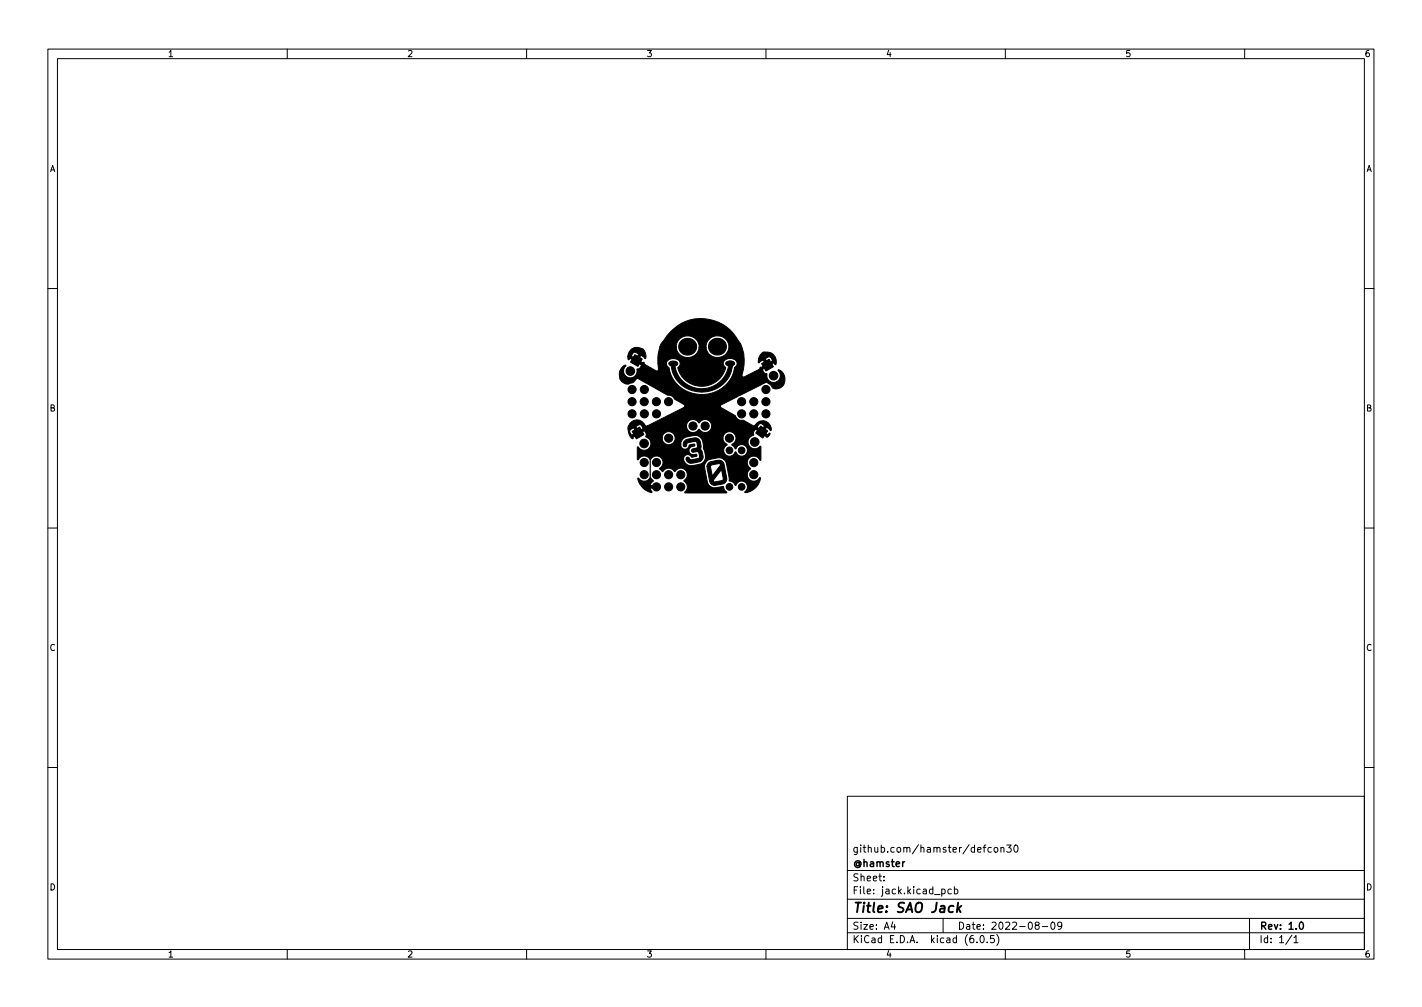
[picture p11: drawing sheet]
<svg xmlns="http://www.w3.org/2000/svg" width="297mm" height="210mm" viewBox="0 0 297 210" stroke-linecap="round" stroke-linejoin="round" font-family="sans-serif">
<g fill="none" stroke="#000" stroke-width=".21">
<path d="M10 10.2h277v190.1h-277zM12 12.2h273v186.1h-273zM60 10.2v2M110 10.2v2M160 10.2v2M210 10.2v2M260 10.2v2M10 60.2h2M285 60.2h2M10 110.2h2M285 110.2h2M10 160.2h2"/>
<path d="M177 166.3h108v32h-108zM207.1 177l-.5-.1-.2 .3 .1 .7h.6M207.8 177l.3-.1 .3 .3v.4l-.3 .3h-.3l-.2-.3zM209.1 177.1l.2-.2 .3 .1 .1 .9M209.1 176.9v1M210.3 176.4h.9l-.5 .6 .4 .1v.7l-.2 .1-.6-.1M212 176.5l.1-.1a.8 .8 0 0 1 .6 .8 .8 .8 0 0 1-.6 .7 1 1 0 0 1-.1-1.4zM285 160.2h2M60 198.3v2M110 198.3v2M160 198.3v2M177 194.8h108"/>
<path d="M177 191.8h108M177 187.8h108M177 181.8h108M184.6 183.8v.1M184.6 183v.1M186.5 192.5l-.4 1h1M186.9 193v1M196.7 185.7l.4-.1 .3 .3-.1 .7h-.6M197 191.8v3M198.7 185.7l-.4-.1-.3 .3 .1 .7h.6M199.4 185.7l.4-.1 .3 .3-.2 .7h-.5M199.4 185.1v1.5"/>
<path d="M204.1 196.7v.1M204.9 195.4l.2-.1a.8 .8 0 0 1 .5 .8 .8 .8 0 0 1-.5 .7 1 1 0 0 1-.2-1.4zM206.2 196.7v.1M207.6 195.3h-.7v.7l.2-.1 .5 .1 .1 .2-.1 .5-.2 .1-.5-.1M208.2 195.1a1.72 1.72 0 0 1 0 2.3M210 198.3v2M216.5 193.2l-.3-.3 .1-.2 .2-.2 .4 .1 .2 .2-.1 .2-.6 .2-.2 .3 .1 .4 .2 .1h.3l.3-.3v-.2l-.3-.3M217.7 193.5h1.2M219.6 192.7l.3-.2a.8 .8 0 0 1 .5 .8 .8 .8 0 0 1-.5 .7l-.3-.1-.1-.4zM221.8 193.2l-.3 .3h-.3l-.3-.3 .2-.6 .4-.1 .2 .2a.99 .99 0 0 1-.3 1.3h-.3M260 198.3v2M261 191.8v6.5"/>
<path d="M269.9 195.3l-1.3 1.9M270.3 195.8l.4-.5v1.5M270.3 196.8h.8"/>
</g>
<path d="M271.6 192.6l.2-.1a.8 .8 0 0 1 .5 .8 .8 .8 0 0 1-.5 .7 1 1 0 0 1-.2-1.4z" fill="none" stroke="#000" stroke-width=".3"/>
<path d="M200.1 188.5l-.2 2M200.2 189.7l.5 .8M200.8 189.1l-.8 .8" fill="none" stroke="#000" stroke-width=".4"/>
<g fill="#000" stroke="#000" stroke-width=".21">
<path d="M132.6 74.1l1.6 .9-.9 1.5-1.6-.9zM142.2 71.2a1.85 1.85 0 0 1 2.8-.1 1.85 1.85 0 0 1-.1 2.7 1.85 1.85 0 0 1-2.7-.3l-.3-.6-.1-.5 .1-.6zM131.8 73l.6-.4 .6-.1 1.3 .4 .5 .9 .1 1-1-.6-.6 1 1 .6 .2-.2 .2 .5 2.4 1.3 .4-.1-.1-1.4h1.8l.1 .4 .4 .5 .7 2 1.4 1.8 1.9 1.2 2.3 .5h1.6l1.4-.3 1.3-.6 1.2-.9 1.2-1.5 .4-1 .4-1.3 .4-.5v-.5l-.2-.5-.7-.3-.6-.1-.6 .2-.5 .3-.2 .8 .5 .7-.4 1.1-.8 1.1a5.3 5.3 0 0 1-3.2 1.6l-1.8-.1-1.6-.7a4.9 4.9 0 0 1-1.9-2l-.3-1 .4-.5 .1-.5-.3-.5-.4-.3-.9-.1-.7 .1-.4 .4-.2 .5h-1.8l.1-2.1 .4-1.4h3.4l.2 .9 .6 .8 .6 .4 1 .2 .8-.2 .8-.5 .5-.7 .2-.8h1.5l.2 .8 .5 .7 .8 .5 1 .1 .9-.2 .8-.5 .5-.9v-1.1l-.4-.9-.5-.4-.9-.4h-1l-.8 .3-.7 .6-.3 .5-.1 .9h-1.5l-.1-.9-.4-.7-.8-.5-1-.3-1 .2-.8 .6-.5 .7-.1 .8h-3.4l.2-.6 1.7-2.2a8.9 8.9 0 0 1 5.8-3.1l1.7 .1a8.6 8.6 0 0 1 6.8 4.4l.6 .8 .7 2v2.3l-.4 2.2 .2 .4h.3l3-1.6 .3-.4 1.2-.6-.6-.9-.9 .5v-.8h1.3l.6 1 1-.6-.4-.6-.2-.2-1 .4h-1.3l.3-.8 .5-.5 .3-.1h.9a1.8 1.8 0 0 1 1.4 1l.3 .7-.1 .9h-.2l-.2-.3-2.5 1.4 .4 .6 .5 .2 .1 .2a1.42 1.42 0 0 0 1.9 1.6 1.42 1.42 0 0 0 .4-2.5l.2-.1 .9 .8 .4 1-.1 .6a1.72 1.72 0 0 1-1.5 1.6l-1-.2-.5-.7-.5-.3a.6 .6 0 0 0-.9 .1l-8.9 4.5a.36 .36 0 0 0-.1 .3 .36 .36 0 0 0 .3 .3l2.8 1.6a1.38 1.38 0 0 0 1.6 .9l2.2 1.2h.2a2.12 2.12 0 0 1 1.9-1.1l.3 .1a1.9 1.9 0 0 1 1.3 1.5v.4l-.2 .1-.8-.7-.6 .9 .9 .7 .2-.3h.2v.3l-.5 .5-2.5-1.7-.4 .6 .1 .6-.2 .1a1.45 1.45 0 0 0-.8 2.2 1.45 1.45 0 0 0 2.4 .1v2.9h-.2l-.5-.7a1.37 1.37 0 0 0-1.9 .5 1.37 1.37 0 0 0 .5 1.9l-.1 .2a1.37 1.37 0 0 0-.2 2.1 1.37 1.37 0 0 0 2.2-.4l.2 .1-.1 .4a3.7 3.7 0 0 1-2.1 2.4l-1 .3-.1-.2a1.26 1.26 0 0 0 0-2 1.26 1.26 0 0 0-1.9 .7l-.2-.1a1.47 1.47 0 0 0-1.2-.9l-.5-3.4-.4-.9-.5-.4-.6-.1-2 .3-.8 .6-.3 .7 .7 3.8 .4 .5 .7 .3 2.1-.2 .2 .7 .5 .6h-8.6l-.1-.2a1.44 1.44 0 0 0-.2-2.3l.3-.4a1.4 1.4 0 0 0-.3-2 1.4 1.4 0 0 0-2 .5l-.3-.4a1.46 1.46 0 0 0-2.2 .4l-.6-.7 .4-.3a1.4 1.4 0 0 0-.4-2.1 1.4 1.4 0 0 0-2 .5 1.41 1.41 0 0 0-2.4 0l-.2 .1-.1-.1 .1-2.6a1.52 1.52 0 0 0 2.6 0l.1-.2a1.41 1.41 0 0 0-.5-1.6h2.9a1.36 1.36 0 0 0 1.7 1.3h2.2l.3 .8 .6 .2 .6-.3 .3-.6 .8-.2a.24 .24 0 0 1 .3 .1 .24 .24 0 0 1-.1 .3l-.8 .4-.3 .7 .5 .7 1.1-.1v.5l-1 .2-.4-.5-.5-.1-.6 .3-.2 .4v.5l.3 .5 .9 .6h.7l1.7-.3 .5-.4 .4-.6 .1-.5-.1-.7-.4-1 .1-.6-.3-1.2-.3-.4h4.6a1.56 1.56 0 0 0 .9 1.3 1.26 1.26 0 0 0-.3 2.2 1.26 1.26 0 0 0 2-.7l.2 .1a1.22 1.22 0 0 0 1.8 .6 1.22 1.22 0 0 0 0-2 1.22 1.22 0 0 0-1.9 .7h-.2l-.6-.8v-.2a1.36 1.36 0 0 0 .2-2.3 1.36 1.36 0 0 0-2.1 1.1h-4.6l-.7-.5-.7-.1-2.1 .6-.6 .6-.1 .7h-2.2a1.36 1.36 0 0 0 1-1.5 1.36 1.36 0 0 0-1.4-1.2 1.36 1.36 0 0 0-1.3 1.4h-2.9l-.5-.3 .1-.6-.4-.7-2.4 1.4 .1 .2-.2 .1-.6-.6-.2-.9h.2l.4 .8 1-.6-.5-1-.7 .4-.2 .4h-.2l-.1-1h1.6l.6 1 1-.6-.4-.7-.3-.1-.9 .4-1.5-.1a1.86 1.86 0 0 1 1.5-1.3 1.86 1.86 0 0 1 1.8 .8l.4 .5 8.4-.1a1.36 1.36 0 0 0 1 1.4 1.36 1.36 0 0 0 1.5-.6l.1-.1a1.56 1.56 0 0 0 2 .5l.5-.4 .1-.5h9.5l.9 .6 .7-.9-.8-.5-.4 .2-.4 .6h-9.5a1.41 1.41 0 0 0-.9-1.5 1.41 1.41 0 0 0-1.7 .6l-.1-.1a1.36 1.36 0 0 0-1.5-.6 1.36 1.36 0 0 0-1 1.3h-8.2l7.7-3.9 .1-.4-.1-.2-2-1.1a1.44 1.44 0 0 0-1.5-.8l-6.1-3.5-.3 .1-.9 .9-.9 .2a2.03 2.03 0 0 1-1.7-1l-.1-1.1 .1-.7 .7-1 .5-.2v.2a1.44 1.44 0 0 0 .6 2.4 1.44 1.44 0 0 0 1.8-1.8l.5-.1 .4-.7-2.4-1.4-.4 .3-.1-.6 .1-.1h.7l.9 .5 .6-1-.9-.3-.3 .1-.3 .7h-.7l.2-1zM148.5 71.2a1.8 1.8 0 0 1 2.9 .1 1.8 1.8 0 0 1-.9 2.7 1.78 1.78 0 0 1-2.2-.6 1.78 1.78 0 0 1 .2-2.2zM139.9 75.6a1.07 1.07 0 0 1 1.7 .4l-.4 .3a.45 .45 0 0 0-.1 .8 5.6 5.6 0 0 0 5.8 4.1 5.6 5.6 0 0 0 5.2-4.8 .5 .5 0 0 1-.5-.6 .5 .5 0 0 1 .6-.4 .8 .8 0 0 1 1.2 .6l-.2 .3a8.8 8.8 0 0 1-2.1 3.8 6.6 6.6 0 0 1-10.7-2.8l-.2-.9a.49 .49 0 0 1-.3-.8zM159.1 75.9l1.6-.9 .9 1.6-1.6 .9zM132 90.1l1.6-.9 .9 1.5-1.6 .9zM133.2 99.8h.1a1.43 1.43 0 0 0 2.4 0h.2l.6 .6-.4 .4-.3 .6h1.5l.1 .1-.1 .4h-1.5l.4 .8-.1 .1-.8-.2-1.1-.8-.6-.8zM143 92l.7-.3a2.74 2.74 0 0 1 2.1-.1 2.52 2.52 0 0 1 .5 2.3l.3 .2a1.59 1.59 0 0 1-.5 2.3l-.2 .1a2.61 2.61 0 0 1-2.2 0 .53 .53 0 0 1-.4-.6 .53 .53 0 0 1 .4-.5l.6 .6 1.2-.2a.62 .62 0 0 0 .6-.3 .62 .62 0 0 0-.1-.7 .61 .61 0 0 0-1-.4 .4 .4 0 0 1-.6-.3 .4 .4 0 0 1 .6-.4 .65 .65 0 0 0 .7-.3 .65 .65 0 0 0-.1-.8 .57 .57 0 0 0-.4-.5 .57 .57 0 0 0-.5 .1l-1.1 .3-.1 .2a.43 .43 0 0 1-.5 .6 .43 .43 0 0 1-.3-.7zM158.9 89l1.5 1-1.1 1.5-1.4-1.1zM148 96.7l.6-.3a2.76 2.76 0 0 1 2.4 0l.2 .4 .4 2a1.7 1.7 0 0 1-.3 2.1l-.6 .2a2.05 2.05 0 0 1-2.2-.1l-.3-.7h.8l.2 .3h.3a1.75 1.75 0 0 0 1.6-.6l-.4-1.9-1.7 2.2h-.8l-.5-2.9h.7l.4 2 1.4-1.9a.4 .4 0 0 0 .3-.6 .4 .4 0 0 0-.7 0l-1.1 .2-.3 .3h-.7z"/>
<circle cx="131.7" cy="77.5" r=".9"/>
<circle cx="161.6" cy="78.4" r=".9"/>
<circle cx="132" cy="86.4" r=".85"/>
<circle cx="132" cy="81.3" r=".85"/>
<circle cx="132" cy="83.9" r=".85"/>
<circle cx="134.5" cy="92.6" r=".9"/>
<circle cx="134.6" cy="83.9" r=".85"/>
<circle cx="134.6" cy="99.1" r=".85"/>
<circle cx="134.6" cy="96.6" r=".85"/>
<circle cx="134.6" cy="81.3" r=".85"/>
<circle cx="134.6" cy="86.4" r=".85"/>
<circle cx="137.1" cy="83.9" r=".85"/>
<circle cx="137.1" cy="99.1" r=".85"/>
<circle cx="137.1" cy="86.4" r=".85"/>
<circle cx="137.1" cy="96.6" r=".85"/>
<circle cx="139.7" cy="83.9" r=".85"/>
<circle cx="139.7" cy="99.1" r=".85"/>
<circle cx="139.7" cy="91.5" r=".85"/>
<circle cx="142.2" cy="99.1" r=".85"/>
<circle cx="144.8" cy="89" r=".85"/>
<circle cx="147.3" cy="89" r=".85"/>
<circle cx="152.4" cy="91.5" r=".85"/>
<circle cx="152.4" cy="94" r=".7"/>
<circle cx="154.9" cy="83.9" r=".85"/>
<circle cx="154.9" cy="86.4" r=".85"/>
<circle cx="154.9" cy="94" r=".7"/>
<circle cx="157.5" cy="86.4" r=".85"/>
<circle cx="157.5" cy="83.9" r=".85"/>
<circle cx="157.5" cy="96.6" r=".85"/>
<circle cx="157.5" cy="99.1" r=".85"/>
<circle cx="157.7" cy="92.3" r=".9"/>
<circle cx="160" cy="86.4" r=".85"/>
<circle cx="160" cy="81.3" r=".85"/>
<circle cx="160" cy="83.9" r=".85"/>
<circle cx="137.1" cy="101.7" r=".85"/>
<circle cx="139.7" cy="101.7" r=".85"/>
<circle cx="142.2" cy="101.7" r=".85"/>
<circle cx="152.4" cy="101.7" r=".7"/>
<circle cx="154.9" cy="101.7" r=".7"/>
</g>
<path d="M135.8 95.1v6l.4 .5 .9 .1" fill="none" stroke="#000" stroke-width=".25"/>
<text font-size="2.8" x="178" y="190.6">Title: SAO Jack</text>
<g font-size="2.1">
<text x="178" y="178">github.com/hamster/defcon30</text>
<text x="178" y="184">Sheet:</text>
<text x="178" y="181">@hamster</text>
<text x="178" y="186.7">File: jack.kicad_pcb</text>
<text x="178" y="196.9">KiCad E.D.A. kicad (6.0.5)</text>
<text x="178" y="194.1">Size: A4</text>
<text x="200" y="194.1">Date: 2022-08-09</text>
<text x="263" y="194.1">Rev: 1.0</text>
<text x="263" y="196.9">Id: 1/1</text>
</g>
<g font-size="1.8">
<text x="35" y="11.9">1</text>
<text x="85" y="11.9">2</text>
<text x="135" y="11.9">3</text>
<text x="185" y="11.9">4</text>
<text x="235" y="11.9">5</text>
<text x="285" y="11.9">6</text>
<text x="10.3" y="35.9">A</text>
<text x="285.3" y="35.9">A</text>
<text x="10.3" y="85.9">B</text>
<text x="285.3" y="85.9">B</text>
<text x="10.3" y="135.9">C</text>
<text x="285.3" y="135.9">C</text>
<text x="10.3" y="185.9">D</text>
<text x="285.3" y="185.9">D</text>
<text x="35" y="199.9">1</text>
<text x="85" y="199.9">2</text>
<text x="135" y="199.9">3</text>
<text x="185" y="199.9">4</text>
<text x="235" y="199.9">5</text>
<text x="285" y="199.9">6</text>
</g>
</svg>
